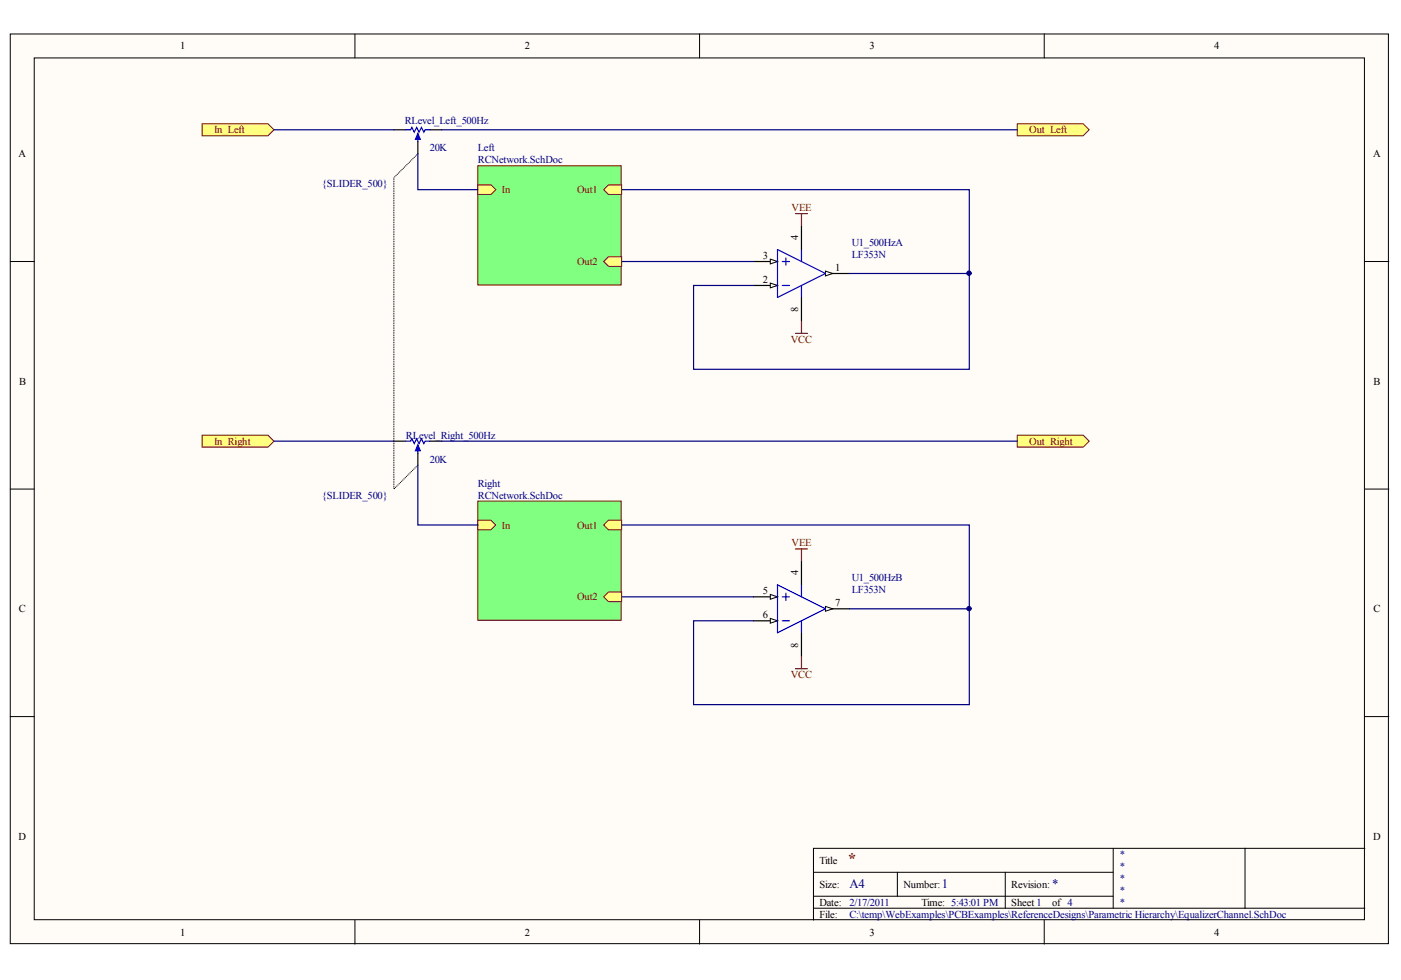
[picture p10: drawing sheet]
<svg xmlns="http://www.w3.org/2000/svg" width="289mm" height="202mm" viewBox="0 0 289 202" stroke-linecap="round" stroke-linejoin="round" font-family="sans-serif">
<g fill="#fffcf8" stroke="#000" stroke-width=".21">
<path d="M2.1 7h284.2v187.6h-284.2z"/>
<path d="M7.1 11.9h274.3v177.8h-274.3z"/>
</g>
<g fill="none" stroke="#000" stroke-width=".21">
<path d="M73.2 7v4.9M144.3 7v4.9M215.3 7v4.9M2.1 53.9h5M281.5 53.9h4.9M2.1 100.9h5M281.5 100.9h4.9M2.1 147.8h5M281.5 147.8h4.9M167.8 179.9h61.8M185.1 179.9v5M207.3 179.9v7.4"/>
<path d="M229.6 175v12.3M256.8 175h-89v14.8M281.5 175h-24.7v12.3M73.2 189.8v4.9M144.3 189.8v4.9M167.8 187.3h113.7M167.8 184.9h61.8M215.3 189.8v4.9"/>
</g>
<path d="M155.4 53.9h4.9" fill="none" stroke="#000" stroke-width=".25"/>
<path d="M158.9 53.4l1.4 .5-1.4 .5z" fill="#fffcf8" stroke="#000" stroke-width=".21"/>
<path d="M155.4 58.9h4.9" fill="none" stroke="#000" stroke-width=".25"/>
<path d="M158.9 58.4l1.4 .5-1.4 .5z" fill="#fffcf8" stroke="#000" stroke-width=".21"/>
<path d="M170.2 56.4h5" fill="none" stroke="#000" stroke-width=".25"/>
<path d="M170.2 55.9l1.5 .5-1.5 .5z" fill="#fffcf8" stroke="#000" stroke-width=".21"/>
<path d="M83.7 26.8h1l.2-.5 .5 1 .5-1 .5 1 .5-1 .5 1 .3-.5h.9M86.2 28v1.2M160.3 51.5l9.9 4.9-9.9 5zM161.3 58.9h1.5M161.3 53.9h1.5M162.1 53.2v1.5M165.3 51.5v2.4M165.3 58.9v2.5" fill="none" stroke="#00f" stroke-width=".25"/>
<path d="M81.2 26.8h2.5M86.2 29.2v2.5M88.6 26.8h2.5M165.3 46.5v5M165.3 61.4v4.9" fill="none" stroke="#000" stroke-width=".25"/>
<path d="M164 44.1h2.5M165.3 44.1v2.4M164 68.8h2.5M165.3 66.3v2.5" fill="none" stroke="#800000" stroke-width=".25"/>
<path d="M86.2 27.5l.5 1.2h-1z" fill="#00f" stroke="#00f" stroke-width=".25"/>
<g fill="#ffff80" stroke="#800000" stroke-width=".21">
<path d="M41.7 25.5h13.6l1.2 1.3-1.2 1.2h-13.6z" fill-rule="evenodd"/>
<path d="M209.8 25.5h13.6l1.2 1.3-1.2 1.2h-13.6z" fill-rule="evenodd"/>
</g>
<path d="M56.5 26.8h24.7M91.1 26.8h118.7M128.2 39.1h71.7v37.1h-56.9v-17.3h12.4M128.2 53.9h27.2M175.2 56.4h24.7" fill="none" stroke="#000080" stroke-width=".25"/>
<path d="M81.2 91h2.5M86.2 93.5v2.4M88.6 91h2.5" fill="none" stroke="#000" stroke-width=".25"/>
<path d="M83.7 91h1l.2-.5 .5 1 .5-1 .5 1 .5-1 .5 1 .3-.5h.9M86.2 92.2v1.3" fill="none" stroke="#00f" stroke-width=".25"/>
<path d="M86.2 91.7l.5 1.3h-1z" fill="#00f" stroke="#00f" stroke-width=".25"/>
<g fill="#ffff80" stroke="#800000" stroke-width=".21">
<path d="M41.7 89.8h13.6l1.2 1.2-1.2 1.2h-13.6z" fill-rule="evenodd"/>
<path d="M209.8 89.8h13.6l1.2 1.2-1.2 1.2h-13.6z" fill-rule="evenodd"/>
</g>
<path d="M56.5 91h24.7M91.1 91h118.7" fill="none" stroke="#000080" stroke-width=".25"/>
<path d="M86.2 31.7l-5 5v64.2l5-5" fill="none" stroke="#000" stroke-width=".25" stroke-dasharray="0 .3"/>
<path d="M98.5 34.2h29.6v24.6h-29.6z" fill="#80ff80" stroke="#800000" stroke-width=".21"/>
<g fill="#ffff80" stroke="#800000" stroke-width=".21">
<path d="M98.5 38.1h2.8l.9 1-.9 1h-2.8z" fill-rule="evenodd"/>
<path d="M124.5 39.1l1-1h2.7v2h-2.7z" fill-rule="evenodd"/>
<path d="M124.5 53.9l1-.9h2.7v1.9h-2.7z" fill-rule="evenodd"/>
</g>
<path d="M86.2 31.7v7.4h12.3" fill="none" stroke="#000080" stroke-width=".25"/>
<path d="M155.4 123.1h4.9" fill="none" stroke="#000" stroke-width=".25"/>
<path d="M158.9 122.6l1.4 .5-1.4 .5z" fill="#fffcf8" stroke="#000" stroke-width=".21"/>
<path d="M155.4 128h4.9" fill="none" stroke="#000" stroke-width=".25"/>
<path d="M158.9 127.6l1.4 .4-1.4 .5z" fill="#fffcf8" stroke="#000" stroke-width=".21"/>
<path d="M170.2 125.6h5" fill="none" stroke="#000" stroke-width=".25"/>
<path d="M170.2 125.1l1.5 .5-1.5 .5z" fill="#fffcf8" stroke="#000" stroke-width=".21"/>
<path d="M160.3 120.6l9.9 5-9.9 4.9zM161.3 128h1.5M161.3 123.1h1.5M162.1 122.4v1.4M165.3 120.6v2.5M165.3 128v2.5" fill="none" stroke="#00f" stroke-width=".25"/>
<path d="M165.3 115.7v4.9M165.3 130.5v5" fill="none" stroke="#000" stroke-width=".25"/>
<path d="M164 113.2h2.5M165.3 113.2v2.5M164 137.9h2.5M165.3 135.5v2.4" fill="none" stroke="#800000" stroke-width=".25"/>
<path d="M128.2 108.3h71.7v37h-56.9v-17.3h12.4M128.2 123.1h27.2M175.2 125.6h24.7" fill="none" stroke="#000080" stroke-width=".25"/>
<path d="M98.5 103.3h29.6v24.7h-29.6z" fill="#80ff80" stroke="#800000" stroke-width=".21"/>
<g fill="#ffff80" stroke="#800000" stroke-width=".21">
<path d="M98.5 107.3h2.8l.9 1-.9 1h-2.8z" fill-rule="evenodd"/>
<path d="M124.5 108.3l1-1h2.7v2h-2.7z" fill-rule="evenodd"/>
<path d="M124.5 123.1l1-1h2.7v2h-2.7z" fill-rule="evenodd"/>
</g>
<path d="M86.2 95.9v12.4h12.3" fill="none" stroke="#000080" stroke-width=".25"/>
<g fill="#000080" stroke="#000080" stroke-width=".21">
<circle cx="199.8" cy="125.5" r=".45"/>
<circle cx="199.8" cy="56.4" r=".46"/>
</g>
<text font-size="3.3" fill="#800000" x="174.7" y="178.2">*</text>
<g font-size="2.6" fill="#000080">
<text x="175.2" y="183.3">A4</text>
<text x="194.2" y="183.3">1</text>
<text x="217" y="183.3">*</text>
</g>
<g font-size="2.2">
<text x="37.2" y="10.2">1</text>
<text x="108.3" y="10.2">2</text>
<text x="179.3" y="10.2">3</text>
<text x="250.4" y="10.2">4</text>
<text x="3.8" y="32.4">A</text>
<text x="283.2" y="32.4">A</text>
<text x="157.4" y="53.4">3</text>
<text x="157.4" y="58.4">2</text>
<text x="172.2" y="55.9">1</text>
<text x="3.9" y="79.3">B</text>
<text x="283.3" y="79.3">B</text>
<text x="157.4" y="122.6">5</text>
<text x="172.2" y="125.1">7</text>
<text x="3.9" y="126.3">C</text>
<text x="157.4" y="127.5">6</text>
<text x="283.2" y="126.3">C</text>
<text x="3.8" y="173.2">D</text>
<text x="283.2" y="173.2">D</text>
<text x="169" y="178.2">Title</text>
<text x="169" y="183.1">Size:</text>
<text x="186.3" y="183.1">Number:</text>
<text x="208.6" y="183.1">Revision:</text>
<text x="169" y="186.8">Date:</text>
<text x="169" y="189.3">File:</text>
<text x="190" y="186.8">Time: 5:43:01 PM</text>
<text x="208.6" y="186.8">Sheet 1</text>
<text x="217" y="186.8">of 4</text>
<text x="37.2" y="193">1</text>
<text x="108.3" y="193">2</text>
<text x="179.3" y="193">3</text>
<text x="250.4" y="193">4</text>
</g>
<g font-size="2.2" fill="#800000">
<text x="44.1" y="27.5">In_Left</text>
<text x="212.3" y="27.5">Out_Left</text>
<text x="103.5" y="39.8">In</text>
<text x="119" y="39.8">Out1</text>
<text x="163.3" y="43.6">VEE</text>
<text x="119" y="54.7">Out2</text>
<text x="163.1" y="70.7">VCC</text>
<text x="44.1" y="91.7">In_Right</text>
<text x="212.3" y="91.7">Out_Right</text>
<text x="103.5" y="109">In</text>
<text x="119" y="109">Out1</text>
<text x="163.3" y="112.7">VEE</text>
<text x="119" y="123.8">Out2</text>
<text x="163.1" y="139.9">VCC</text>
</g>
<g font-size="2.2" fill="#000080">
<text x="83.5" y="25.5">RLevel_Left_500Hz</text>
<text x="88.6" y="31.2">20K</text>
<text x="98.5" y="31.2">Left</text>
<text x="98.5" y="33.7">RCNetwork.SchDoc</text>
<text x="66.4" y="38.6">{SLIDER_500}</text>
<text x="175.7" y="50.7">U1_500HzA</text>
<text x="175.7" y="53.2">LF353N</text>
<text x="83.7" y="90.5">RLevel_Right_500Hz</text>
<text x="88.6" y="95.4">20K</text>
<text x="98.5" y="100.4">Right</text>
<text x="66.4" y="102.8">{SLIDER_500}</text>
<text x="98.5" y="102.8">RCNetwork.SchDoc</text>
<text x="175.7" y="119.9">U1_500HzB</text>
<text x="175.7" y="122.4">LF353N</text>
<text x="230.8" y="176.9">*</text>
<text x="230.8" y="179.4">*</text>
<text x="230.8" y="181.9">*</text>
<text x="230.8" y="184.4">*</text>
<text x="175.2" y="186.8">2/17/2011</text>
<text x="175.2" y="189.3">C:\temp\WebExamples\PCBExamples\ReferenceDesigns\Parametric Hierarchy\EqualizerChannel.SchDoc</text>
<text x="230.8" y="186.8">*</text>
</g>
<g font-size="2.1">
<text x="164.6" y="49.5" transform="rotate(-90 164.6 49.5)">4</text>
<text x="164.6" y="64.4" transform="rotate(-90 164.6 64.4)">8</text>
<text x="164.6" y="118.7" transform="rotate(-90 164.6 118.7)">4</text>
<text x="164.6" y="133.6" transform="rotate(-90 164.6 133.6)">8</text>
</g>
</svg>
